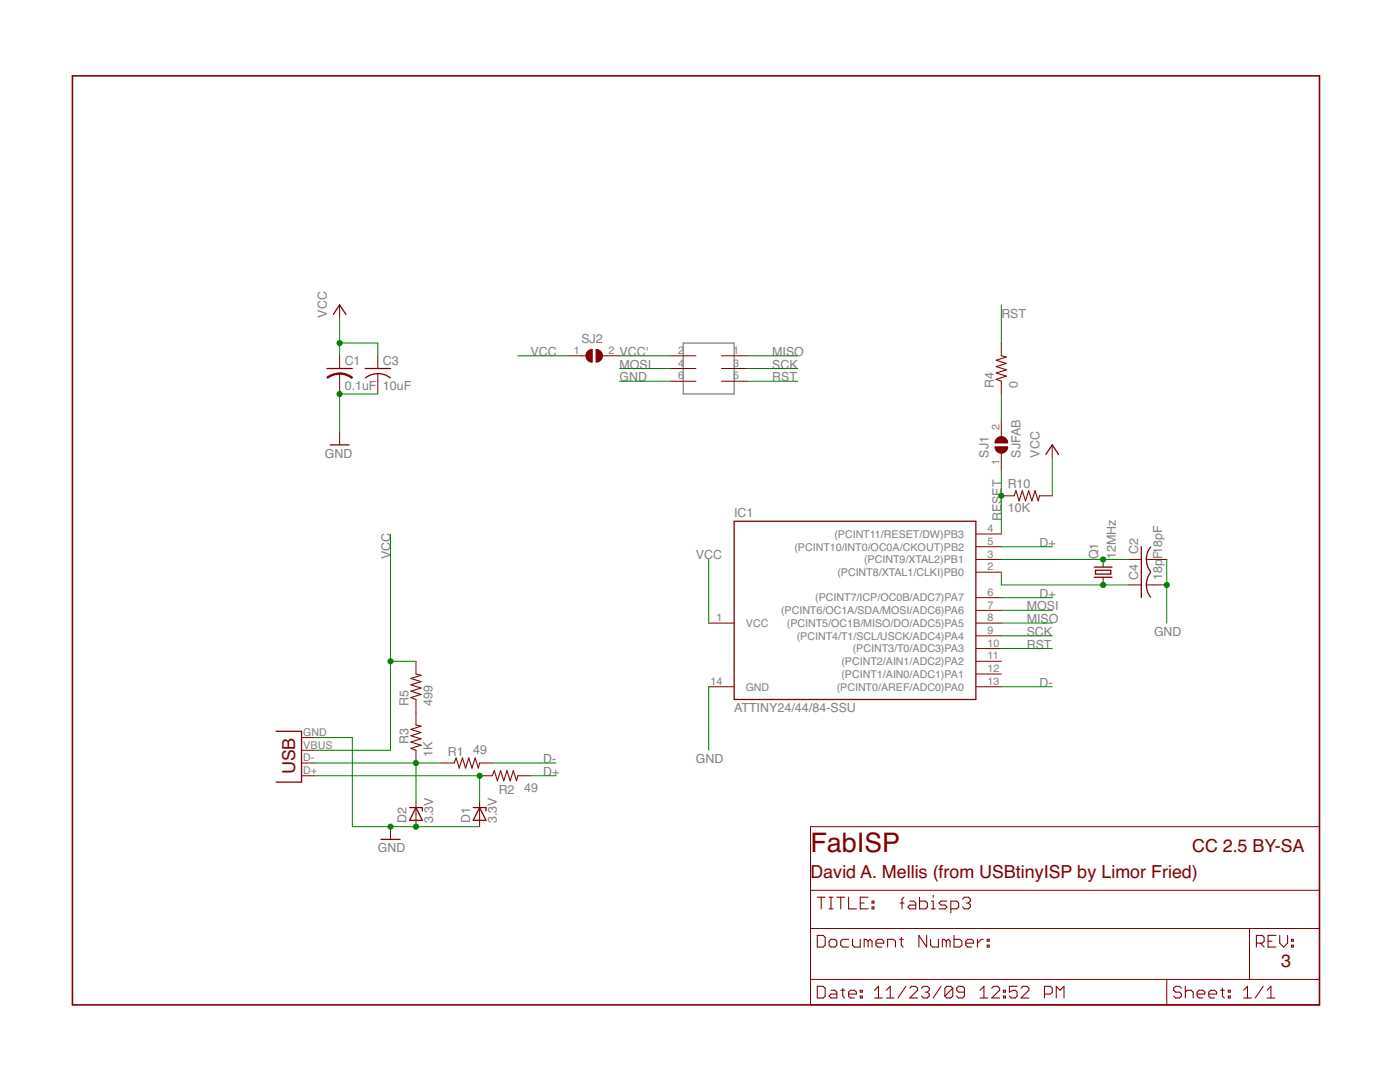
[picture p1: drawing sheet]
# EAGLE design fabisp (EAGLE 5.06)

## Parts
C1  0.1uF  C-USC1206  [C1206]
C2  18pF  C-USC1206  [C1206]
C3  10uF  C-USC1206  [C1206]
C4  18pF  C-USC1206  [C1206]
D1  3.3V  ZENER_DIODESOD123  [SOD123]
D2  3.3V  ZENER_DIODESOD123  [SOD123]
IC1  ATTINY24/44/84-SSU  [SOIC14]
Q1  12MHz  CRYSTALHC49UP  [HC49UP]
R1  49  R-US_R1206  [R1206]
R2  49  R-US_R1206  [R1206]
R3  1K  R-US_R1206  [R1206]
R4  0  R-US_R1206  [R1206]
R5  499  R-US_R1206  [R1206]
R10  10K  R-US_R1206  [R1206]
SJ1  SJFAB  [SJFAB]
SJ2  SJFAB  [SJFAB]
U$1  2X3HEADER  [2X3_SMD]
X1  USB_MINIB  [USB_MINIB]

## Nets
D+: IC1.5((PCINT10/INT0/OC0A/CKOUT)PB2) IC1.6((PCINT7/ICP/OC0B/ADC7)PA7) R2.2
D-: IC1.13((PCINT0/AREF/ADC0)PA0) R1.2
GND: C1.2 C2.2 C3.2 C4.2 D1.ANODE D2.ANODE IC1.14(GND) U$1.6 X1.GND
MISO: IC1.8((PCINT5/OC1B/MISO/DO/ADC5)PA5) U$1.1
MOSI: IC1.7((PCINT6/OC1A/SDA/MOSI/ADC6)PA6) U$1.4
N$1: D2.CATHODE R1.1 R3.1 X1.D-
N$2: D1.CATHODE R2.1 X1.D+
N$3: R4.1 SJ1.2
N$4: C4.1 IC1.2((PCINT8/XTAL1/CLKI)PB0) Q1.1
N$5: C2.1 IC1.3((PCINT9/XTAL2)PB1) Q1.2
N$6: R3.2 R5.1
RESET: IC1.4((PCINT11/RESET/DW)PB3) R10.1 SJ1.1
RST: IC1.10((PCINT3/T0/ADC3)PA3) R4.2 U$1.5
SCK: IC1.9((PCINT4/T1/SCL/USCK/ADC4)PA4) U$1.3
VCC: C1.1 C3.1 IC1.1(VCC) R5.2 R10.2 SJ2.1 X1.VBUS
VCC': SJ2.2 U$1.2
Unconnected: IC1.11((PCINT2/AIN1/ADC2)PA2) IC1.12((PCINT1/AIN0/ADC1)PA1)

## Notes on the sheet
- FabISP | CC 2.5 BY-SA
- David A. Mellis (from USBtinyISP by Limor Fried)
- 3
